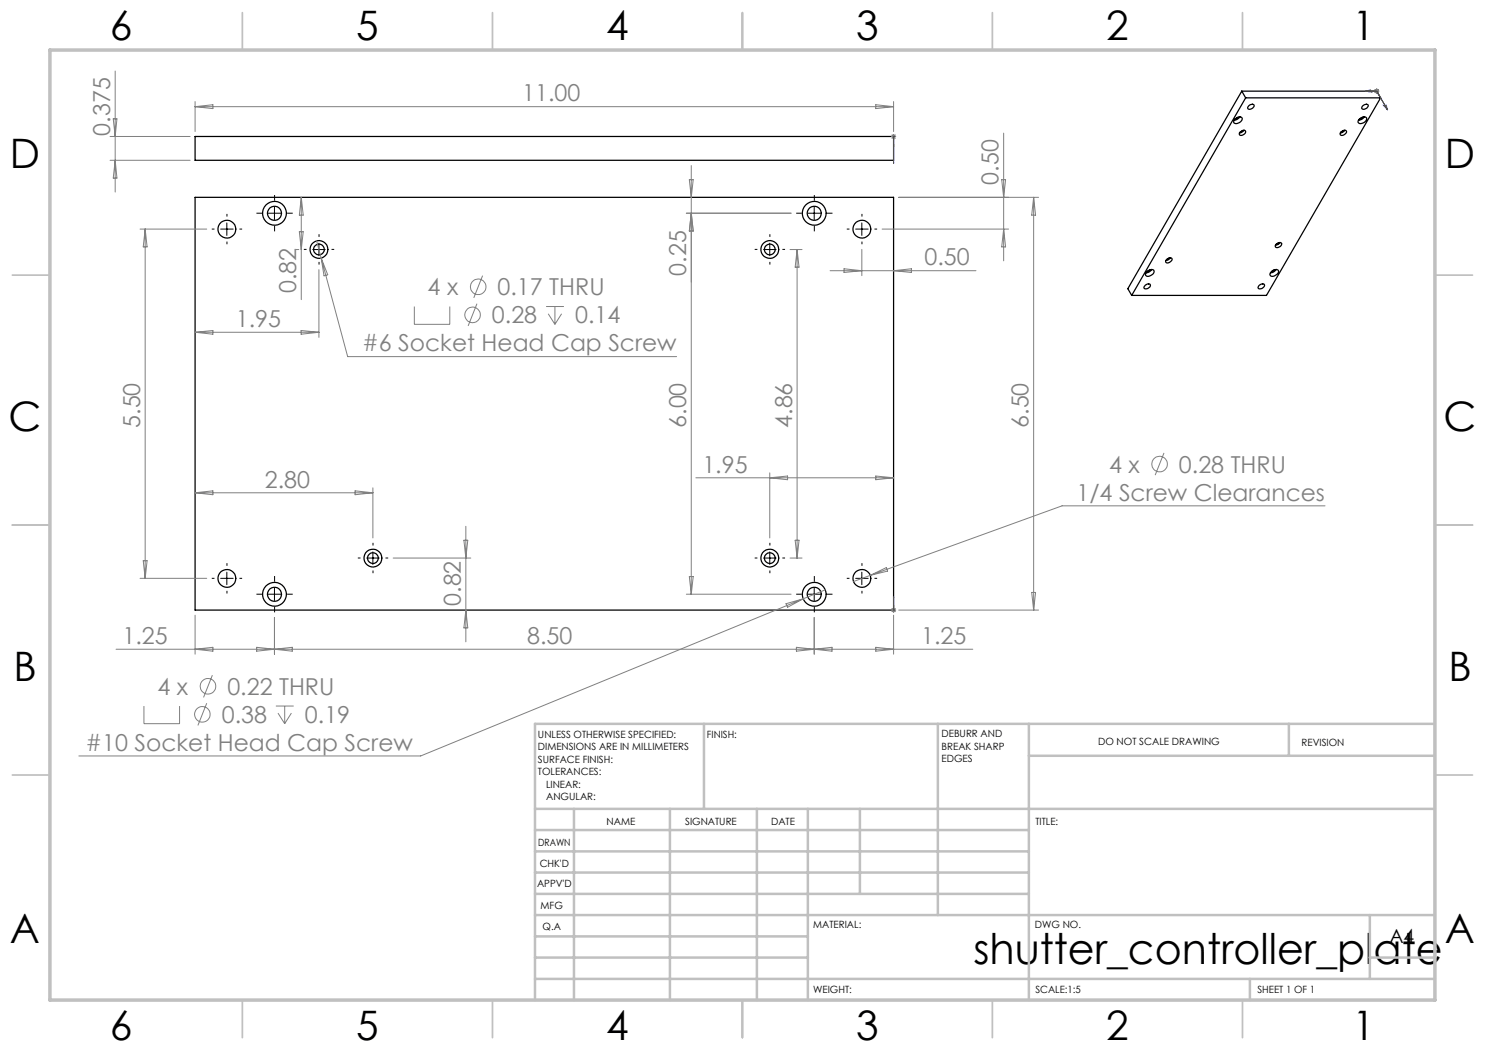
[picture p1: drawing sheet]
<svg xmlns="http://www.w3.org/2000/svg" width="297mm" height="210mm" viewBox="0 0 297 210" stroke-linecap="round" stroke-linejoin="round" font-family="sans-serif">
<g fill="none" stroke="#000" stroke-width=".25">
<path d="M248.4 18.2h26.9l.8 1.4M248.4 18.2l.7 1.4M248.4 18.2l-22.8 39.5 .7 1.4M249.1 19.6h27M249.1 19.6l-22.8 39.5M276.1 19.6l-22.8 39.5h-27M39 39.5h139.7v82.5h-139.7zM39 27.3h139.7v4.8h-139.7zM246.9 23.9a.9 .9 0 0 1 1.6-.2 1.19 1.19 0 0 1-1.7 .8zM247.6 23.5l-.5 .3M248 23.4a1.45 1.45 0 0 1-1.2 .7M248 26.4a.58 .58 0 0 1 .6-.4 .58 .58 0 0 1 .5 .4 .82 .82 0 0 1-1.2 .5z"/>
<path d="M248.5 26.1l-.4 .3M248.8 26.1l-.5 .4-.4 .1M249.8 21.1a.54 .54 0 0 1 .6-.3 .54 .54 0 0 1 .4 .4 .76 .76 0 0 1-.5 .6 .76 .76 0 0 1-.8-.2zM268.2 26.4a.6 .6 0 0 1 .5-.4 .6 .6 0 0 1 .6 .4 .82 .82 0 0 1-1.3 .5zM268.7 26.1l-.5 .3M269 26.1l-.4 .3-.5 .2M271.8 23.9a.9 .9 0 0 1 1.5-.2 1.15 1.15 0 0 1-1.6 .8l-.1-.2zM272.5 23.5l-.5 .3M272.5 21.2a.6 .6 0 0 1 .6-.4 .6 .6 0 0 1 .5 .4 .76 .76 0 0 1-.5 .6 .76 .76 0 0 1-.8-.2zM272.8 23.4a1.33 1.33 0 0 1-1.1 .7M229.1 57a.56 .56 0 0 1 .5-.2 .56 .56 0 0 1 .5 .3 .82 .82 0 0 1-1.3 .5zM229.3 54.4a1.03 1.03 0 0 1 1.5-.3 1.11 1.11 0 0 1-1.7 1z"/>
<path d="M230 54l-.6 .3M230.3 53.9a1.33 1.33 0 0 1-1.1 .7M233.2 52a.65 .65 0 0 1 .6-.4 .65 .65 0 0 1 .6 .3 .82 .82 0 0 1-1.2 .5zM233.8 51.6l-.4 .3M234.1 51.6l-.5 .4-.4 .1M251.9 57a.56 .56 0 0 1 .6-.2 .56 .56 0 0 1 .4 .3 .82 .82 0 0 1-1.3 .5zM254.2 54.4a1.03 1.03 0 0 1 1.5-.3 1.13 1.13 0 0 1-1.7 1v-.3zM254.8 54l-.5 .3M255.2 48.9a.58 .58 0 0 1 .6-.4 .58 .58 0 0 1 .5 .4 .86 .86 0 0 1-1.2 .4zM255.2 53.9a1.45 1.45 0 0 1-1.1 .7M255.7 48.6l-.4 .2M256 48.5l-.3 .4-.6 .1"/>
<circle cx="45.4" cy="45.8" r="1.78"/>
<circle cx="54.9" cy="42.7" r="1.41"/>
<circle cx="54.9" cy="42.7" r="2.38"/>
<circle cx="63.8" cy="49.9" r="1.79"/>
<circle cx="63.8" cy="49.9" r="1.07"/>
<circle cx="154" cy="49.9" r="1.79"/>
<circle cx="154" cy="49.9" r="1.07"/>
<circle cx="162.8" cy="42.7" r="1.41"/>
<circle cx="162.9" cy="42.7" r="2.38"/>
<circle cx="172.4" cy="45.8" r="1.78"/>
<circle cx="45.4" cy="115.7" r="1.78"/>
<circle cx="54.9" cy="118.9" r="1.41"/>
<circle cx="54.9" cy="118.9" r="2.38"/>
<circle cx="74.6" cy="111.6" r="1.79"/>
<circle cx="74.6" cy="111.6" r="1.08"/>
<circle cx="154" cy="111.6" r="1.79"/>
<circle cx="154" cy="111.6" r="1.08"/>
<circle cx="162.8" cy="118.9" r="1.41"/>
<circle cx="162.9" cy="118.9" r="2.38"/>
<circle cx="172.4" cy="115.7" r="1.78"/>
</g>
<g fill="none" stroke="#808080" stroke-width=".2">
<path d="M23 14.2v24.2M274.8 18.2h1M275 17.9l.7 .7M275.3 17.7v1M275.7 17.9l-.7 .7M22 27.3h16M22 32.1h16M22.6 23.8h.8l-.4 3.5zM23 32.1l.4 3.5h-.8zM39 20.3v6M39 21.3h139.7M39 21.3l3.6-.4v.8z"/>
<path d="M60.3 39.5l.3 3.5h-.7zM60.3 39.5v20.4M137.9 35.9h.7l-.3 3.6zM138.3 33.1v85.7M175.2 20.9l3.5 .4-3.5 .4zM178.2 27.3h1M178.4 26.9l.7 .8M178.7 20.3v6M178.7 26.8v1M179.1 26.9l-.7 .8M179.7 39.5h28M200.3 35.9h.8l-.4 3.6z"/>
<path d="M200.7 26.6v25.6M206.7 39.5v82.5M206.7 39.5l.4 3.5h-.8zM28 45.8h13.3M29 45.8l.4 3.6h-.8zM29 45.8v69.9M59.2 49.9h.6M59.9 46.3h.7l-.3 3.6zM63.3 48.2l.9 3.4M63.8 53.9v13.6M64.2 51.6l5.3 19.7h65.8M64.2 51.6l1.3 3.4-.7 .2z"/>
<path d="M96.5 55.1l-1.7 4.5M137.3 42.6h20.9M138.3 42.6l.3 3.6h-.7zM158 49.9h2.4M159.4 49.9v61.7M159.4 49.9l.4 3.5h-.8zM166 54.1h29.2M168.8 53.8l3.6 .3-3.6 .4zM172.4 49.9v5.2M176.4 45.8h25.3M178.7 54.1l3.6-.3v.7zM200.7 45.8l.4 3.6h-.8z"/>
<path d="M39 66.5l3.6-.4v.7zM39 66.5h24.8M60.2 66.1l3.6 .4-3.6 .3zM82.9 61.3v3.6h7.1v-3.6M95.4 60.7l-1.8 4.5M109.2 61.3h3.6M109.6 62.8l1.4 2.1M111 61.3v3.6M112.3 62.8l-1.3 2.1M39 98.6l3.6-.4v.7zM39 98.6h35.6M71 98.2l3.6 .4-3.6 .3z"/>
<path d="M74.6 97.6v10M139.2 95.6h39.5M154 94.6v13M154 95.6l3.5-.4v.7zM175.2 95.2l3.5 .4-3.5 .3zM232.8 90.6l-1.8 4.4M28 115.7h13.3M28.6 112.1h.8l-.4 3.6zM78.6 111.6h15.6M92.8 108h.8l-.4 3.6zM93.2 105.3v23.1M137.3 118.8h20.9"/>
<path d="M137.9 115.3h.7l-.3 3.5zM158 111.6h2.4M159 108h.8l-.4 3.6zM160.7 119.8l-76.6 31.4h-68.3M165.1 118l-4.4 1.8M174.1 115.1l-3.4 1.2M174.1 115.1l3.2-1.6 .2 .7zM206.3 118.5h.8l-.4 3.5zM265 101.2h-52.6l-38.3 13.9M23.2 129.8h171.4M39 123v7.8M39 129.8l3.6-.3v.7z"/>
<path d="M42.5 135l-1.8 4.5M51.3 129.5l3.6 .3-3.6 .4zM54.9 123.5v7.3M54.9 129.8l3.6-.3v.7zM93.2 122l.4 3.6h-.8zM157.2 120.7l3.5-.9-3.2 1.7zM159.3 129.5l7.1 .7v-.7l-7.1 .7zM162.8 123.5v7.3M175.2 129.5l3.5 .3-3.5 .4zM178.2 122h1M178.4 121.7l.7 .7M178.7 121.5v1"/>
<path d="M178.7 123v7.8M179.1 121.7l-.7 .7M179.7 122h28M28.8 141.2v3.5h7.1v-3.5M41.3 140.6l-1.7 4.5M55.2 141.2h3.5M55.6 142.6l1.3 2.1M56.9 141.2v3.5M58.3 142.6l-1.4 2.1"/>
<circle cx="95.6" cy="57.4" r="1.56"/>
<circle cx="94.5" cy="63" r="1.56"/>
<circle cx="231.9" cy="92.8" r="1.56"/>
<circle cx="41.6" cy="137.2" r="1.55"/>
<circle cx="40.5" cy="142.9" r="1.55"/>
</g>
<g fill="none" stroke="#00f" stroke-width=".2">
<path d="M273.1 18.2l.3 .1zM273.1 18.2l1-.2 .3 .4zM273.1 18.2h2.2l2.2 3.8M178.7 27.2v.2zM178.7 29.4v-.5v.5M178.7 27.3v.1zM178.7 32.7v-.3v.3M178.7 27.3h.1M178.7 27.3v5.4M276.7 21.1h.5l.3 .9zM277.4 21.8l.1 .2zM178.7 119.3v.3v-.3"/>
<path d="M178.7 119.3v2.7M178.7 122v.1zM178.7 121v.5v-.5M178.7 121.9v.3zM178.7 122h.1"/>
</g>
<g fill="none" stroke="#000" stroke-width=".2" stroke-dasharray="15.2 1.3 1.3 1.3" stroke-linecap="butt">
<path d="M42.9 45.8h-.5M45.4 48.3v.6M45.4 43.3v-.5M47.9 45.8h.5M52.4 42.6h-1.1M54.9 45.1v1.2M54.9 40.1v-1.1M57.4 42.6h1.1M61.3 49.9h-.5M63.8 52.4v.5M63.8 47.4v-.6M66.3 49.9h.5"/>
<path d="M151.5 49.9h-.6M154 52.4v.5M154 47.4v-.6M156.5 49.9h.5M160.4 42.6h-1.2M162.9 45.1v1.2M162.9 40.1v-1.1M165.4 42.6h1.1M169.9 45.8h-.5M172.4 48.3v.6M172.4 43.3v-.5M174.9 45.8h.5"/>
<path d="M42.9 115.7h-.5M45.4 118.2v.5M45.4 113.2v-.6M47.9 115.7h.5M52.4 118.8h-1.1M54.9 116.3v-1.1M57.4 118.8h1.1M72.1 111.6h-.5M74.6 114.1v.5M74.6 109.1v-.5M77.1 111.6h.5M151.5 111.6h-.6"/>
<path d="M154 114.1v.5M154 109.1v-.5M156.5 111.6h.5M160.4 118.8h-1.2M162.9 116.3v-1.1M165.4 118.8h1.1M169.9 115.7h-.5M172.4 118.2v.5M172.4 113.2v-.6M174.9 115.7h.5M54.9 121.3v1.2M162.9 121.3v1.2"/>
</g>
<g fill="none" stroke="#c0c0c0" stroke-width=".35">
<path d="M48.5 2.5v7.5M98.5 2.5v7.5M148.5 2.5v7.5M198.5 2.5v7.5M248.5 2.5v7.5M2.5 55h7.5M287 55h7.5M2.5 105h7.5M287 105h7.5M2.5 155h7.5M287 155h7.5M48.5 200v7.5"/>
<path d="M98.5 200v7.5M148.5 200v7.5M198.5 200v7.5M248.5 200v7.5"/>
</g>
<g fill="none" stroke="#c0c0c0" stroke-width=".5">
<path d="M140.8 144.8v17M187.6 144.8v38.2M205.8 144.8v55.2M205.8 151.2h81.2M257.8 144.8v6.4M287 144.8h-180v55.2M107 161.8h180M107 178.8h98.8M107 174.5h98.8M107 170.3h98.8M107 166h98.8M114.8 161.8v38.2"/>
<path d="M134 161.8v38.2M151.4 161.8v38.2M161.6 161.8v38.2M172 161.8v17M107 195.8h180M107 191.5h54.6M107 187.3h54.6M107 183h180M250 195.8v4.2M274 191.5h13M274 183v12.8"/>
</g>
<path d="M10 10h277v190h-277z" fill="none" stroke="#c0c0c0" stroke-width=".7"/>
<g fill="none" stroke="#000" stroke-width=".2">
<path d="M44.1 45.8h2.5M45.4 44.6v2.5M53.7 42.6h2.5M54.9 41.4v2.5M62.5 49.9h2.6M63.8 48.6v2.5M152.7 49.9h2.5M154 48.6v2.5M161.6 42.6h2.5M162.8 41.4v2.5M171.1 45.8h2.5M172.4 44.6v2.5"/>
<path d="M44.1 115.7h2.5M45.4 114.4v2.5M53.7 118.8h2.5M54.9 117.6v2.5M73.3 111.6h2.5M74.6 110.4v2.5M152.7 111.6h2.5M154 110.4v2.5M161.6 118.8h2.5M162.8 117.6v2.5M171.1 115.7h2.5M172.4 114.4v2.5"/>
</g>
<g fill="#00f">
<path d="M178.7 119.3v.3zM178.7 122v.1z"/>
<path d="M178.7 27.2v.2zM178.7 28.9v.5zM273.1 18.2l.3 .1zM277.4 21.8l.1 .2zM273.1 18.2l1-.2 .3 .4zM276.7 21.1h.5l.3 .9z"/>
<path d="M178.7 121v.5zM178.7 121.9v.3zM178.7 27.3v.1zM178.7 32.4v.3z"/>
</g>
<text font-size="8.5" x="194.7" y="192.7">shutter_controller_plate</text>
<g font-size="8.1">
<text x="22" y="8">6</text>
<text x="71.2" y="8">5</text>
<text x="121.2" y="8">4</text>
<text x="171.2" y="8">3</text>
<text x="221.2" y="8">2</text>
<text x="270.5" y="8">1</text>
<text x="2" y="33.6">D</text>
<text x="289" y="33.6">D</text>
<text x="1.7" y="86.1">C</text>
<text x="288.7" y="86.1">C</text>
<text x="2.7" y="136.1">B</text>
<text x="289.7" y="136.1">B</text>
<text x="2" y="188.6">A</text>
<text x="289" y="188.6">A</text>
<text x="22" y="208">6</text>
<text x="71.2" y="208">5</text>
<text x="121.2" y="208">4</text>
<text x="171.2" y="208">3</text>
<text x="221.2" y="208">2</text>
<text x="270.5" y="208">1</text>
</g>
<g font-size="4.7" fill="#808080">
<text x="104.5" y="20.3">11.00</text>
<text x="22" y="27.1" transform="rotate(-90 22 27.1)">0.375</text>
<text x="199.7" y="37" transform="rotate(-90 199.7 37)">0.50</text>
<text x="184.9" y="53.1">0.50</text>
<text x="59.3" y="58.6" transform="rotate(-90 59.3 58.6)">0.82</text>
<text x="85.5" y="59.1">4 x</text>
<text x="99.5" y="59.1">0.17 THRU</text>
<text x="137.3" y="55.1" transform="rotate(-90 137.3 55.1)">0.25</text>
<text x="47.2" y="65.4">1.95</text>
<text x="98.4" y="64.7">0.28</text>
<text x="115" y="64.7">0.14</text>
<text x="72.4" y="70.3">#6 Socket Head Cap Screw</text>
<text x="28" y="85.6" transform="rotate(-90 28 85.6)">5.50</text>
<text x="137.3" y="85.6" transform="rotate(-90 137.3 85.6)">6.00</text>
<text x="158.4" y="85.6" transform="rotate(-90 158.4 85.6)">4.86</text>
<text x="205.7" y="85.6" transform="rotate(-90 205.7 85.6)">6.50</text>
<text x="140.5" y="94.5">1.95</text>
<text x="221.8" y="94.5">4 x</text>
<text x="235.8" y="94.5">0.28 THRU</text>
<text x="53" y="97.5">2.80</text>
<text x="215.3" y="100.1">1/4 Screw Clearances</text>
<text x="92.2" y="121.2" transform="rotate(-90 92.2 121.2)">0.82</text>
<text x="24.5" y="128.8">1.25</text>
<text x="105.4" y="128.8">8.50</text>
<text x="184.2" y="128.8">1.25</text>
<text x="31.5" y="138.9">4 x</text>
<text x="45.5" y="138.9">0.22 THRU</text>
<text x="44.3" y="144.6">0.38</text>
<text x="61" y="144.6">0.19</text>
<text x="17.1" y="150.2">#10 Socket Head Cap Screw</text>
</g>
<text font-size="3.9" x="277.9" y="188.5">A4</text>
<g font-size="2">
<text x="107.6" y="147.6">UNLESS OTHERWISE SPECIFIED:</text>
<text x="141.4" y="147.6">FINISH:</text>
<text x="188.3" y="147.5">DEBURR AND</text>
<text x="188.3" y="150">BREAK SHARP</text>
<text x="219.6" y="149">DO NOT SCALE DRAWING</text>
<text x="260.3" y="149.2">REVISION</text>
<text x="107.6" y="150.1">DIMENSIONS ARE IN MILLIMETERS</text>
<text x="107.6" y="152.6">SURFACE FINISH:</text>
<text x="107.6" y="155.1">TOLERANCES:</text>
<text x="188.3" y="152.5">EDGES</text>
<text x="109.2" y="157.6">LINEAR:</text>
<text x="109.2" y="160.1">ANGULAR:</text>
<text x="121.3" y="165">NAME</text>
<text x="137" y="164.9">SIGNATURE</text>
<text x="154.2" y="164.9">DATE</text>
<text x="207.1" y="164.9">TITLE:</text>
<text x="107.6" y="169.1">DRAWN</text>
<text x="107.9" y="173.3">CHK'D</text>
<text x="107.4" y="177.4">APPV'D</text>
<text x="108.1" y="181.8">MFG</text>
<text x="108.5" y="186">Q.A</text>
<text x="162.6" y="185.5">MATERIAL:</text>
<text x="207" y="185.5">DWG NO.</text>
<text x="162.6" y="198.5">WEIGHT:</text>
<text x="207.1" y="198.6">SCALE:1:5</text>
<text x="251.5" y="198.6">SHEET 1 OF 1</text>
</g>
</svg>
